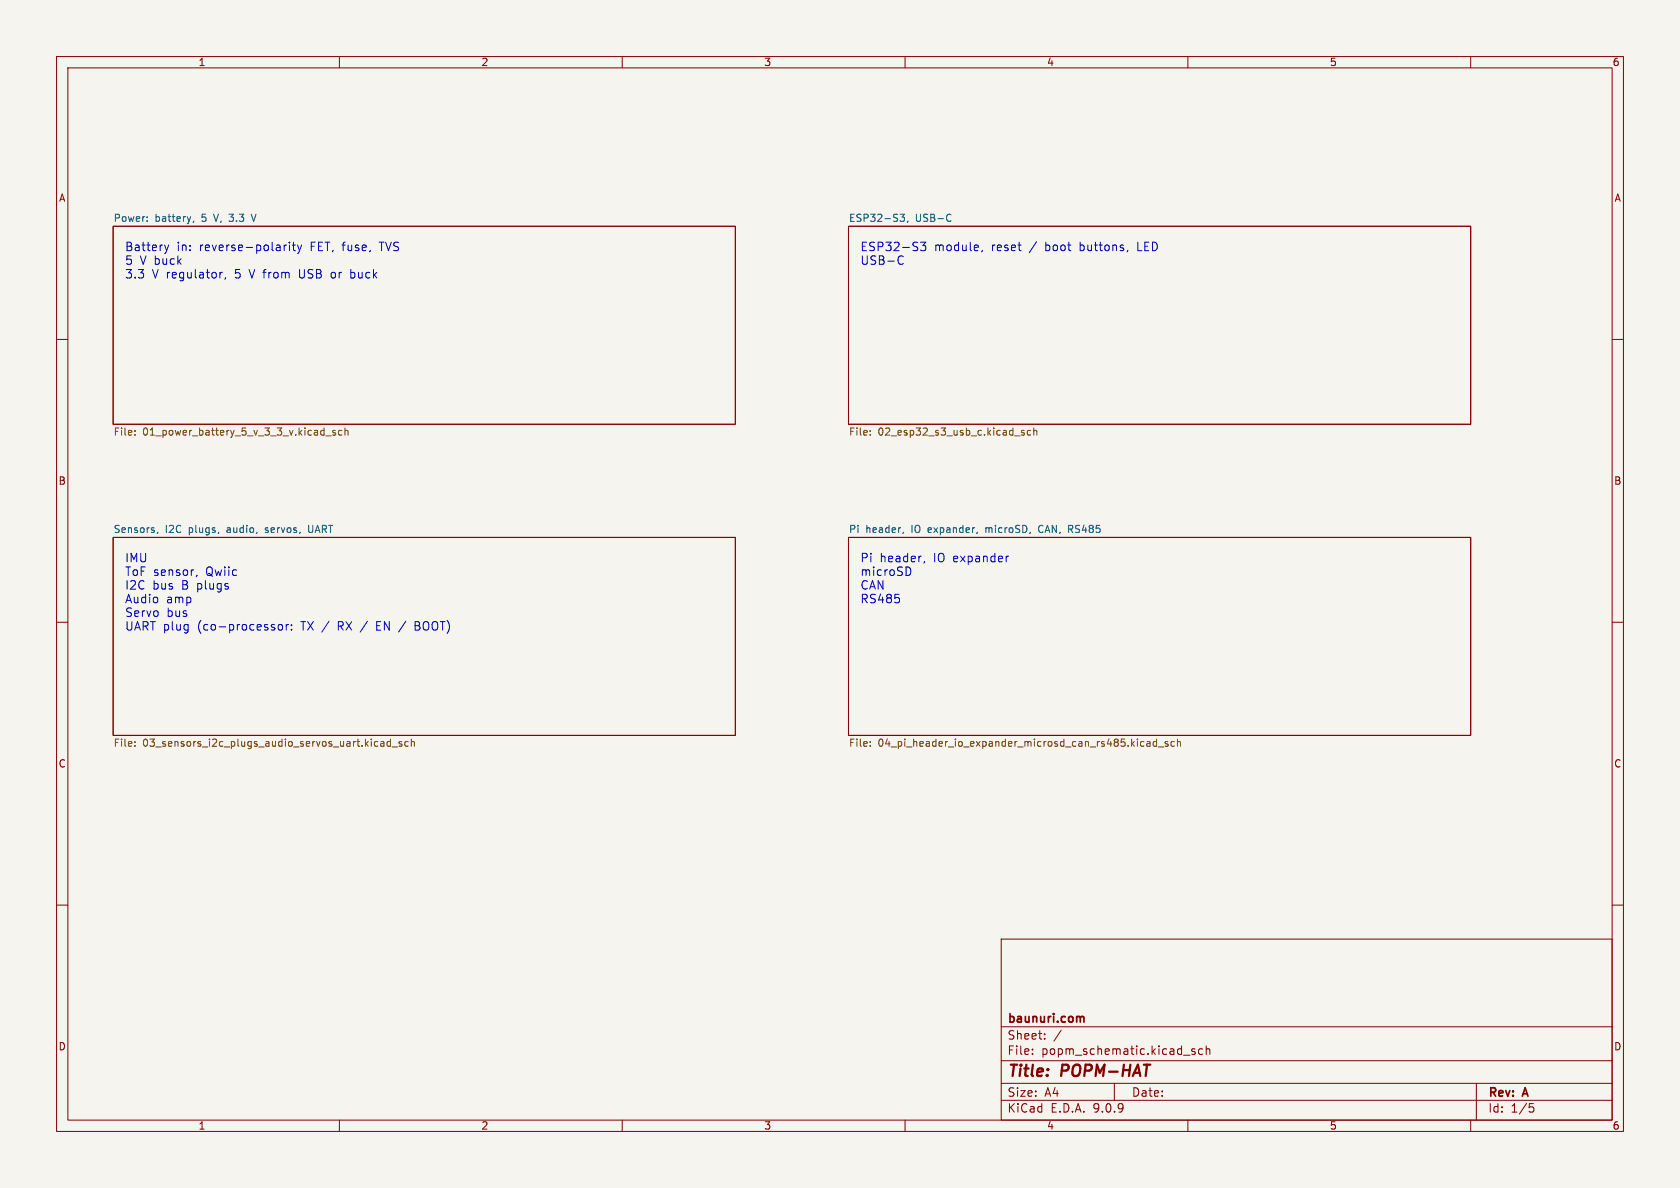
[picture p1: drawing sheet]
<svg xmlns="http://www.w3.org/2000/svg" width="297mm" height="210mm" viewBox="0 0 297 210" stroke-linecap="round" stroke-linejoin="round" font-family="sans-serif">
<path d="M0 0h297v210h-297z" fill="#f5f4ef" stroke="#f5f4ef" stroke-width=".18"/>
<g fill="none" stroke="#840000" stroke-width=".18">
<path d="M10 10h277v190h-277zM12 12h273v186h-273zM60 10v2M110 10v2M160 10v2M210 10v2M260 10v2M20 40h110v35h-110zM150 40h110v35h-110zM10 60h2M285 60h2M20 95h110v35h-110z"/>
<path d="M150 95h110v35h-110zM10 110h2M285 110h2M10 160h2M177 166h108v32h-108zM285 160h2M60 198v2M110 198v2M160 198v2M177 194.5h108M177 191.5h108M177 187.5h108"/>
<path d="M177 181.5h108M182.5 186.3v.1M182.5 185.5v.1M184.7 183.6v.1M184.7 182.8v.1M187.6 182.1l-1.3 2M197 191.5v3M209.2 186.5h1.2M210 198v2M211.2 185.5l-.3-.1-.2 .2v.2l.5 .2v.3h-.5M212.6 185.5l-.4-.1-.3 .3v.4l.1 .2h.6M213.2 185.5l.3-.1 .3 .1 .1 .9"/>
<path d="M213.2 184.9v1.5M260 198v2M261 191.5v6.5M270.4 195.1h.7M270.5 195.7h.4l.3 .3-.2 .5-.5 .1"/>
</g>
<path d="M191.1 179.8h.5v.9" fill="none" stroke="#840000" stroke-width=".3"/>
<g fill="none" stroke="#006464" stroke-width=".18">
<path d="M26 39v.1M26 38.4v.1M34.3 39.1l-.2 .2M44.4 37.9l.4 1.2M159.1 37.9h.8l-.4 .5 .3 .1v.5l-.1 .1h-.5M160.5 39.1l-.1 .2M167.8 37.9l.3 .1M168.1 39l-.3 .1M27.9 94.1l-.1 .2M38.7 94.1l-.1 .2M54.6 92.9v1l.2 .2M159.7 94.1l-.1 .2"/>
<path d="M172.8 94.1l-.1 .2M183.8 92.9l-.2 .5 .2 .7M188.9 92.9h.5M188.9 93.5h.5M189.2 93.5l.5 .6"/>
</g>
<g fill="none" stroke="#725600" stroke-width=".18">
<path d="M23.8 76.8v.1M23.8 76.1v.2M57.6 77h1M59.3 76.1h-.3l-.2 .2 .1 .1 .4 .2v.3h-.5M60.4 76.1h-.3l-.3 .2 .2 .6h.4M61 76.2l.2-.1h.3v.8M61 75.7v1.2M153.8 76.8v.1M153.8 76.1v.2M181.1 76.1h-.3l-.2 .2v.1l.5 .2v.3h-.5M182.2 76.1h-.4l-.2 .2 .1 .6h.5M182.8 76.2l.1-.1h.3l.1 .8"/>
<path d="M182.8 75.7v1.2M23.8 131.1v.2M23.8 131.8v.1M67.3 131.1h.5l.1 .8M67.9 131.4h-.4l-.2 .2 .2 .3h.4M69 131.1h-.3l-.3 .2 .1 .6h.5M69 130.7v1.2M69.3 132h1M71 131.1h-.3l-.2 .2 .1 .1 .4 .2v.3h-.5M72.2 131.1h-.4l-.2 .2 .1 .6h.5M72.7 131.2l.2-.1h.3l.1 .8M72.7 130.7v1.2"/>
<path d="M153.8 131.1v.2M153.8 131.8v.1M201.9 131.1h.3M202.2 131.9h-.3M202.8 131.1h.5v.8M203.3 131.4h-.4l-.2 .2 .2 .3h.4M204.5 131.1h-.4l-.2 .2 .1 .6h.5M204.5 130.7v1.2M204.8 132h.9M206.5 131.1h-.3l-.2 .2v.1l.5 .2v.3h-.5M207.6 131.1h-.4l-.2 .2 .1 .6h.5M208.2 131.2l.1-.1h.3l.1 .8"/>
<path d="M208.2 130.7v1.2"/>
</g>
<g fill="none" stroke="#0000c2" stroke-width=".18">
<path d="M29.1 43.3l.4 1M29.5 44.3l-.2 .4M29.8 43.3l-.3 1M38.9 48.1v1M39.3 48.1l-.3 .1-.1 .2M39.9 49.1l-.2 .3M50.7 43.3l-.3 .1M51.2 42.8v.2M51.2 43.3v1M51.7 43.3h.5M51.9 42.8v1.3l.3 .2M52.6 43.3l.4 1"/>
<path d="M53 44.3l-.2 .4-.2 .1M53.3 43.3l-.3 1M58.6 48.3v.7M62 47.6v1.5M62 49.1h.5M62.5 48.1l-.5 .1M159.7 46.6l-.3 .1h-.4M162.7 42.8h1l-.5 .6 .4 .1v.7l-.2 .1h-.4l-.3-.1M173.7 44.2l-.2 .3M199.4 44.2l-.2 .3M163.5 99.2l-.2 .3M178.3 98.3l-.3 .1"/>
<path d="M34.8 101.7l-.1 .2M49.2 110.5l.3-.1 .4 .1 .1 .6-.2 .2-.3 .1-.3-.2zM50.6 110.4v1M51 110.4l-.3 .1-.1 .2M51.5 111.2v.2M51.5 110.5v.1M66.6 110.6h.5M67.3 109.9h-.7v1.5h.7M73.4 110.6h.5M73.9 109.9h-.5v1.5h.6M161 100.6v.5a.63 .63 0 0 1-.5 .6"/>
</g>
<g font-size="2.8" fill="#840000">
<text x="178" y="190.9">Title:</text>
<text x="187.7" y="190.9">POPM-HAT</text>
</g>
<g font-size="2.1" fill="#0000c2">
<text x="22" y="44.7">Battery</text>
<text x="22" y="47.1">5</text>
<text x="24.7" y="47.1">V buck</text>
<text x="31.2" y="44.7">in:</text>
<text x="35.3" y="44.7">reverse-polarity</text>
<text x="55" y="44.7">FET, fuse,</text>
<text x="67.6" y="44.7">TVS</text>
<text x="152" y="44.7">ESP32-S3</text>
<text x="152" y="47.1">USB-C</text>
<text x="165.2" y="44.7">module,</text>
<text x="175.3" y="44.7">reset</text>
<text x="182.2" y="44.7">/</text>
<text x="185.1" y="44.7">boot</text>
<text x="191.3" y="44.7">buttons,</text>
<text x="201.7" y="44.7">LED</text>
<text x="22" y="49.5">3.3</text>
<text x="26.9" y="49.5">V regulator,</text>
<text x="41.7" y="49.5">5</text>
<text x="44.4" y="49.5">V from</text>
<text x="53.4" y="49.5">USB</text>
<text x="59.2" y="49.5">or</text>
<text x="62.8" y="49.5">buck</text>
<text x="22" y="99.7">IMU</text>
<text x="152" y="99.7">Pi</text>
<text x="155.5" y="99.7">header,</text>
<text x="165.1" y="99.7">IO expander</text>
<text x="22" y="102.1">ToF sensor,</text>
<text x="22" y="104.5">I2C</text>
<text x="22" y="107">Audio</text>
<text x="26.9" y="104.5">bus</text>
<text x="29.4" y="107">amp</text>
<text x="32.2" y="104.5">B plugs</text>
<text x="36.5" y="102.1">Qwiic</text>
<text x="152" y="102.1">microSD</text>
<text x="152" y="104.5">CAN</text>
<text x="152" y="107">RS485</text>
<text x="22" y="109.4">Servo</text>
<text x="22" y="111.8">UART plug</text>
<text x="29.4" y="109.4">bus</text>
<text x="35" y="111.8">(co-processor:</text>
<text x="53.4" y="111.8">TX /</text>
<text x="60.1" y="111.8">RX /</text>
<text x="67.2" y="111.8">EN /</text>
<text x="74.3" y="111.8">BOOT)</text>
</g>
<g font-size="2.1" fill="#840000">
<text x="178" y="184">Sheet:</text>
<text x="178" y="181.2">baunuri.com</text>
<text x="178" y="186.7">File:</text>
<text x="184.1" y="186.7">popm_schematic.kicad_sch</text>
<text x="178" y="196.9">KiCad</text>
<text x="178" y="194.1">Size:</text>
<text x="184.7" y="194.1">A4</text>
<text x="185.7" y="196.9">E.D.A.</text>
<text x="193.3" y="196.9">9.0.9</text>
<text x="200" y="194.1">Date:</text>
<text x="263" y="194.3">Rev:</text>
<text x="263" y="196.9">Id:</text>
<text x="267.1" y="196.9">1/5</text>
<text x="269.4" y="194.3">A</text>
</g>
<g font-size="1.8" fill="#840000">
<text x="35" y="11.9">1</text>
<text x="85" y="11.9">2</text>
<text x="135" y="11.9">3</text>
<text x="185" y="11.9">4</text>
<text x="235" y="11.9">5</text>
<text x="285" y="11.9">6</text>
<text x="10.3" y="35.9">A</text>
<text x="285.3" y="35.9">A</text>
<text x="10.3" y="85.9">B</text>
<text x="285.3" y="85.9">B</text>
<text x="10.3" y="135.9">C</text>
<text x="285.3" y="135.9">C</text>
<text x="10.3" y="185.9">D</text>
<text x="285.3" y="185.9">D</text>
<text x="35" y="199.9">1</text>
<text x="85" y="199.9">2</text>
<text x="135" y="199.9">3</text>
<text x="185" y="199.9">4</text>
<text x="235" y="199.9">5</text>
<text x="285" y="199.9">6</text>
</g>
<g font-size="1.8" fill="#006464">
<text x="20" y="39.3">Power:</text>
<text x="27.4" y="39.3">battery,</text>
<text x="35.8" y="39.3">5</text>
<text x="38.1" y="39.3">V, 3.3</text>
<text x="45.2" y="39.3">V</text>
<text x="150" y="39.3">ESP32-S3,</text>
<text x="161.8" y="39.3">USB-C</text>
<text x="20" y="94.3">Sensors,</text>
<text x="29.2" y="94.3">I2C</text>
<text x="33.5" y="94.3">plugs,</text>
<text x="40.4" y="94.3">audio,</text>
<text x="47.4" y="94.3">servos,</text>
<text x="55.2" y="94.3">UART</text>
<text x="150" y="94.3">Pi</text>
<text x="153" y="94.3">header,</text>
<text x="161.2" y="94.3">IO</text>
<text x="164.3" y="94.3">expander,</text>
<text x="174.7" y="94.3">microSD,</text>
<text x="184.3" y="94.3">CAN,</text>
<text x="189.7" y="94.3">RS485</text>
</g>
<g font-size="1.8" fill="#725600">
<text x="20" y="77.3">File:</text>
<text x="25.2" y="77.3">01_power_battery_5_v_3_3_v.kicad_sch</text>
<text x="150" y="77.3">File:</text>
<text x="155.2" y="77.3">02_esp32_s3_usb_c.kicad_sch</text>
<text x="20" y="132.3">File:</text>
<text x="25.2" y="132.3">03_sensors_i2c_plugs_audio_servos_uart.kicad_sch</text>
<text x="150" y="132.3">File:</text>
<text x="155.2" y="132.3">04_pi_header_io_expander_microsd_can_rs485.kicad_sch</text>
</g>
</svg>
